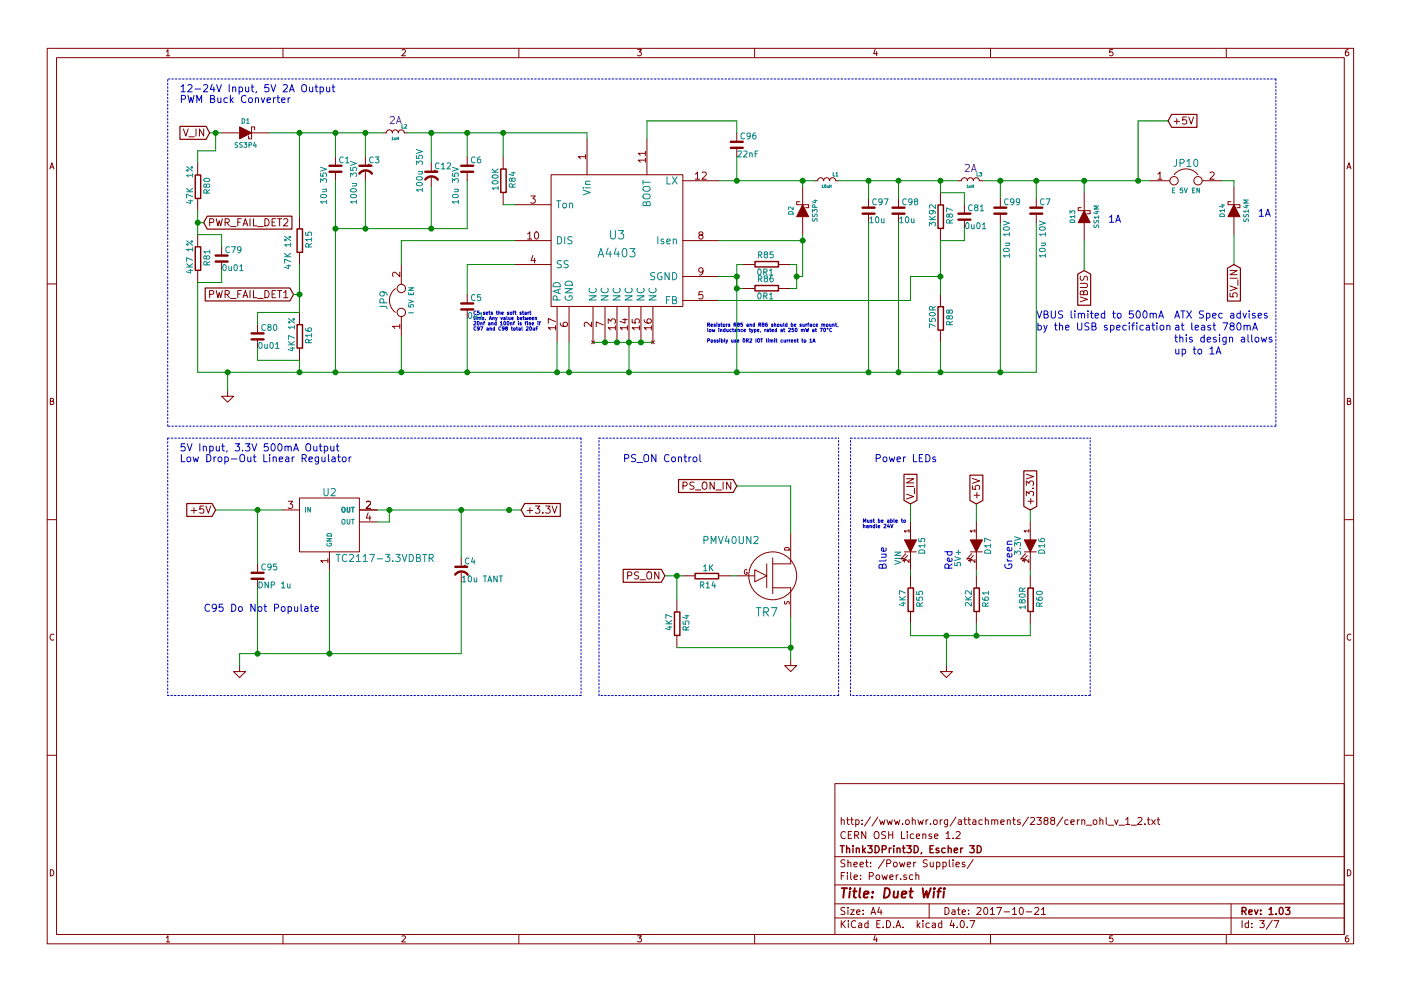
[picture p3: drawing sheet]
EESchema Schematic File Version 2
LIBS:power
LIBS:transistors
LIBS:conn
LIBS:linear
LIBS:regul
LIBS:cmos4000
LIBS:adc-dac
LIBS:memory
LIBS:xilinx
LIBS:microcontrollers
LIBS:dsp
LIBS:microchip
LIBS:analog_switches
LIBS:motorola
LIBS:texas
LIBS:intel
LIBS:audio
LIBS:interface
LIBS:digital-audio
LIBS:philips
LIBS:display
LIBS:cypress
LIBS:siliconi
LIBS:opto
LIBS:atmel
LIBS:contrib
LIBS:valves
LIBS:DuetWifi
LIBS:DuetWifi-cache
EELAYER 25 0
EELAYER END
$Descr A4 11693 8268
encoding utf-8
Sheet 3 7
Title "Duet Wifi"
Date "2017-10-21"
Rev "1.03"
Comp "Think3DPrint3D, Escher 3D"
Comment1 "CERN OSH License 1.2"
Comment2 "http://www.ohwr.org/attachments/2388/cern_ohl_v_1_2.txt"
Comment3 ""
Comment4 ""
$EndDescr
$Comp
L LED D16
U 1 1
P 8600 4550
F 0 "D16" H 8600 4650 50  0000 C CNN
F 1 "3.3V" H 8600 4450 50  0000 C CNN
F 2 "complib:D_0603" H 8600 4550 60  0001 C CNN
F 3 "" H 8600 4550 60  0001 C CNN
	1    8600 4550
	0    1    1    0   
$EndComp
$Comp
L LED D17
U 1 1
P 8150 4550
F 0 "D17" H 8150 4650 50  0000 C CNN
F 1 "5V+" H 8250 4400 50  0000 C CNN
F 2 "complib:D_0603" H 8150 4550 60  0001 C CNN
F 3 "" H 8150 4550 60  0001 C CNN
	1    8150 4550
	0    1    1    0   
$EndComp
$Comp
L GND #PWR023
U 1 1
P 7900 5550
AR Path="/53B03BFF" Ref="#PWR023"  Part="1" 
AR Path="/50522538/53B03BFF" Ref="#PWR045"  Part="1" 
F 0 "#PWR045" H 7900 5550 30  0001 C CNN
F 1 "GND" H 7900 5480 30  0001 C CNN
F 2 "" H 7900 5550 60  0001 C CNN
F 3 "" H 7900 5550 60  0001 C CNN
	1    7900 5550
	1    0    0    -1  
$EndComp
$Comp
L LED D15
U 1 1
P 7600 4550
F 0 "D15" H 7600 4650 50  0000 C CNN
F 1 "VIN" H 7700 4450 50  0000 C CNN
F 2 "complib:D_0603" H 7600 4550 60  0001 C CNN
F 3 "" H 7600 4550 60  0001 C CNN
	1    7600 4550
	0    1    1    0   
$EndComp
$Comp
L DIODESCH D2
U 1 1
P 6700 1750
F 0 "D2" H 6700 1850 40  0000 C CNN
F 1 "SS3P4" H 6700 1650 40  0000 C CNN
F 2 "complib:DO-220AA" H 6700 1750 60  0001 C CNN
F 3 "" H 6700 1750 60  0001 C CNN
	1    6700 1750
	0    -1   -1   0   
$EndComp
Text Notes 10500 1800 0    60   ~ 0
1A
$Comp
L DIODESCH D14
U 1 1
P 10300 1750
F 0 "D14" H 10300 1850 40  0000 C CNN
F 1 "SS14M" H 10300 1650 40  0000 C CNN
F 2 "complib:uSMA" H 10300 1750 60  0001 C CNN
F 3 "" H 10300 1750 60  0001 C CNN
	1    10300 1750
	0    -1   -1   0   
$EndComp
$Comp
L BSH105 TR7
U 1 1
P 6450 4800
F 0 "TR7" H 6400 4500 70  0000 C CNN
F 1 "PMV40UN2" H 6100 5100 60  0000 C CNN
F 2 "FE Footprints:SOT-23" H 6450 4800 60  0001 C CNN
F 3 "" H 6450 4800 60  0001 C CNN
	1    6450 4800
	1    0    0    -1  
$EndComp
Text GLabel 5550 4800 0    60   Input ~ 0
PS_ON
Text Notes 5200 3850 0    60   ~ 0
PS_ON Control
$Comp
L GND #PWR024
U 1 1
P 6600 5500
AR Path="/5220BA8F" Ref="#PWR024"  Part="1" 
AR Path="/50522538/5220BA8F" Ref="#PWR046"  Part="1" 
F 0 "#PWR046" H 6600 5500 30  0001 C CNN
F 1 "GND" H 6600 5430 30  0001 C CNN
F 2 "" H 6600 5500 60  0001 C CNN
F 3 "" H 6600 5500 60  0001 C CNN
	1    6600 5500
	1    0    0    -1  
$EndComp
Text GLabel 6150 4050 0    60   Input ~ 0
PS_ON_IN
$Comp
L JUMPER JP10
U 1 1
P 9900 1500
F 0 "JP10" H 9900 1650 60  0000 C CNN
F 1 "E 5V EN" H 9900 1420 40  0000 C CNN
F 2 "complib:JUMPER" H 9900 1500 60  0001 C CNN
F 3 "" H 9900 1500 60  0001 C CNN
	1    9900 1500
	1    0    0    -1  
$EndComp
Text Notes 9250 1850 0    60   ~ 0
1A
Text Notes 9800 2950 0    60   ~ 0
up to 1A
Text Notes 9800 2850 0    60   ~ 0
this design allows 
Text Notes 9800 2750 0    60   ~ 0
at least 780mA
Text Notes 9800 2650 0    60   ~ 0
ATX Spec advises
Text GLabel 10300 2200 3    60   Input ~ 0
5V_IN
Text Notes 8650 2750 0    60   ~ 0
by the USB specification
Text Notes 8650 2650 0    60   ~ 0
VBUS limited to 500mA 
$Comp
L JUMPER JP9
U 1 1
P 3350 2500
F 0 "JP9" H 3350 2650 60  0000 C CNN
F 1 "I 5V EN" H 3350 2420 40  0000 C CNN
F 2 "complib:JUMPER" H 3350 2500 60  0001 C CNN
F 3 "" H 3350 2500 60  0001 C CNN
	1    3350 2500
	0    -1   -1   0   
$EndComp
$Comp
L SS3P4 D1
U 1 1
P 2050 1100
F 0 "D1" H 2050 1200 40  0000 C CNN
F 1 "SS3P4" H 2050 1000 40  0000 C CNN
F 2 "complib:DO-220AA" H 2050 1100 60  0001 C CNN
F 3 "" H 2050 1100 60  0001 C CNN
	1    2050 1100
	1    0    0    -1  
$EndComp
$Comp
L DIODESCH D13
U 1 1
P 9050 1800
F 0 "D13" H 9050 1900 40  0000 C CNN
F 1 "SS14M" H 9050 1700 40  0000 C CNN
F 2 "complib:uSMA" H 9050 1800 60  0001 C CNN
F 3 "" H 9050 1800 60  0001 C CNN
	1    9050 1800
	0    -1   -1   0   
$EndComp
Text GLabel 9050 2250 3    60   Input ~ 0
VBUS
$Comp
L LM1117MP-3.3 U2
U 1 1
P 2750 4400
F 0 "U2" H 2750 4700 60  0000 C CNN
F 1 "TC2117-3.3VDBTR" H 2800 4150 60  0000 L CNN
F 2 "FE Footprints:SOT-223" H 2750 4400 60  0001 C CNN
F 3 "" H 2750 4400 60  0001 C CNN
	1    2750 4400
	1    0    0    -1  
$EndComp
Text Notes 1500 3850 0    60   ~ 0
5V Input, 3.3V 500mA Output\nLow Drop-Out Linear Regulator
Text Notes 1500 850  0    60   ~ 0
12-24V Input, 5V 2A Output\nPWM Buck Converter\n
Text GLabel 4350 4250 2    60   Input ~ 0
+3.3V
Text GLabel 1800 4250 0    60   Input ~ 0
+5V
Text GLabel 1750 1100 0    60   Input ~ 0
V_IN
Text GLabel 9750 1000 2    60   Input ~ 0
+5V
$Comp
L GND #PWR025
U 1 1
P 2000 5550
AR Path="/50522574" Ref="#PWR025"  Part="1" 
AR Path="/50522538/50522574" Ref="#PWR047"  Part="1" 
F 0 "#PWR047" H 2000 5550 30  0001 C CNN
F 1 "GND" H 2000 5480 30  0001 C CNN
F 2 "" H 2000 5550 60  0001 C CNN
F 3 "" H 2000 5550 60  0001 C CNN
	1    2000 5550
	1    0    0    -1  
$EndComp
$Comp
L GND #PWR026
U 1 1
P 1900 3250
AR Path="/50522566" Ref="#PWR026"  Part="1" 
AR Path="/50522538/50522566" Ref="#PWR048"  Part="1" 
F 0 "#PWR048" H 1900 3250 30  0001 C CNN
F 1 "GND" H 1900 3180 30  0001 C CNN
F 2 "" H 1900 3250 60  0001 C CNN
F 3 "" H 1900 3250 60  0001 C CNN
	1    1900 3250
	1    0    0    -1  
$EndComp
$Comp
L A4403 U3
U 1 1
P 5150 2000
F 0 "U3" H 5150 2050 70  0000 C CNN
F 1 "A4403" H 5150 1900 70  0000 C CNN
F 2 "FE Footprints:QFN16-4x4" H 5150 2000 60  0001 C CNN
F 3 "" H 5150 2000 60  0000 C CNN
	1    5150 2000
	1    0    0    -1  
$EndComp
$Comp
L L_MINI L1
U 1 1
P 6900 1500
F 0 "L1" H 6825 1450 30  0000 C CNN
F 1 "10uH" H 6900 1550 22  0000 C CNN
F 2 "FE Footprints:L_6x6" H 6900 1500 60  0001 C CNN
F 3 "" H 6900 1500 60  0000 C CNN
	1    6900 1500
	-1   0    0    1   
$EndComp
$Comp
L C_POL C3
U 1 1
P 3050 1400
F 0 "C3" H 3075 1475 50  0000 L CNN
F 1 "100u 35V" V 2950 1100 50  0000 L CNN
F 2 "complib:C_ELEC_6.3x7.7" H 3050 1400 60  0001 C CNN
F 3 "" H 3050 1400 60  0000 C CNN
	1    3050 1400
	1    0    0    -1  
$EndComp
Text Notes 5900 2850 0    29   ~ 0
Resistors R85 and R86 should be surface mount,\nlow inductance type, rated at 250 mW at 70°C\n\nPossibly use 0R2 IOT limit current to 1A
Text Notes 3950 2750 0    29   ~ 0
C5 sets the soft start\ntime. Any value between\n20nf and 100nf is fine if\nC97 and C98 total 20uF
Text Notes 7300 3850 0    60   ~ 0
Power LEDs
Text GLabel 8600 4250 1    60   Input ~ 0
+3.3V
Text GLabel 8150 4200 1    60   Input ~ 0
+5V
Text GLabel 7600 4200 1    60   Input ~ 0
V_IN
Text Notes 7200 4400 0    30   ~ 0
Must be able to\nhandle 24V
Text Notes 7400 4750 1    60   ~ 0
Blue
Text Notes 7950 4750 1    60   ~ 0
Red
Text Notes 8450 4750 1    60   ~ 0
Green
$Comp
L C_SMALL C5
U 1 1
P 3900 2550
F 0 "C5" H 3925 2625 50  0000 L CNN
F 1 "0u1" H 3900 2475 50  0000 L CNN
F 2 "complib:C_0603" H 3900 2550 60  0001 C CNN
F 3 "~" H 3900 2550 60  0000 C CNN
	1    3900 2550
	1    0    0    -1  
$EndComp
$Comp
L C_SMALL C1
U 1 1
P 2800 1400
F 0 "C1" H 2825 1475 50  0000 L CNN
F 1 "10u 35V" V 2700 1100 50  0000 L CNN
F 2 "complib:C_1206" H 2800 1400 60  0001 C CNN
F 3 "~" H 2800 1400 60  0000 C CNN
F 4 "~" H 2600 1200 60  0000 C CNN "Voltage"
	1    2800 1400
	1    0    0    -1  
$EndComp
$Comp
L C_SMALL C96
U 1 1
P 6150 1200
F 0 "C96" H 6175 1275 50  0000 L CNN
F 1 "22nF" H 6150 1125 50  0000 L CNN
F 2 "complib:C_0603" H 6150 1200 60  0001 C CNN
F 3 "~" H 6150 1200 60  0000 C CNN
	1    6150 1200
	1    0    0    -1  
$EndComp
$Comp
L C_SMALL C95
U 1 1
P 2150 4800
F 0 "C95" H 2175 4875 50  0000 L CNN
F 1 "DNP 1u" H 2150 4725 50  0000 L CNN
F 2 "complib:C_0603" H 2150 4800 60  0001 C CNN
F 3 "~" H 2150 4800 60  0000 C CNN
	1    2150 4800
	1    0    0    -1  
$EndComp
$Comp
L C_POL C4
U 1 1
P 3850 4750
F 0 "C4" H 3875 4825 50  0000 L CNN
F 1 "10u TANT" H 3850 4675 50  0000 L CNN
F 2 "complib:C_1206_pol" H 3850 4750 60  0001 C CNN
F 3 "~" H 3850 4750 60  0000 C CNN
	1    3850 4750
	1    0    0    -1  
$EndComp
$Comp
L C_SMALL C97
U 1 1
P 7250 1750
F 0 "C97" H 7275 1825 50  0000 L CNN
F 1 "10u" H 7250 1675 50  0000 L CNN
F 2 "complib:C_0805" H 7250 1750 60  0001 C CNN
F 3 "~" H 7250 1750 60  0000 C CNN
	1    7250 1750
	1    0    0    -1  
$EndComp
$Comp
L C_SMALL C98
U 1 1
P 7500 1750
F 0 "C98" H 7525 1825 50  0000 L CNN
F 1 "10u" H 7500 1675 50  0000 L CNN
F 2 "complib:C_0805" H 7500 1750 60  0001 C CNN
F 3 "~" H 7500 1750 60  0000 C CNN
	1    7500 1750
	1    0    0    -1  
$EndComp
$Comp
L R_SMALL R84
U 1 1
P 4200 1500
F 0 "R84" V 4275 1508 50  0000 C CNN
F 1 "100K" V 4132 1512 50  0000 C CNN
F 2 "complib:R_0603" H 4200 1500 60  0001 C CNN
F 3 "~" H 4200 1500 60  0000 C CNN
	1    4200 1500
	1    0    0    -1  
$EndComp
$Comp
L R_SMALL R54
U 1 1
P 5650 5200
F 0 "R54" V 5725 5208 50  0000 C CNN
F 1 "4K7" V 5582 5212 50  0000 C CNN
F 2 "complib:R_0603" H 5650 5200 60  0001 C CNN
F 3 "~" H 5650 5200 60  0000 C CNN
	1    5650 5200
	1    0    0    -1  
$EndComp
$Comp
L R_SMALL R55
U 1 1
P 7600 5000
F 0 "R55" V 7675 5008 50  0000 C CNN
F 1 "4K7" V 7532 5012 50  0000 C CNN
F 2 "complib:R_0603" H 7600 5000 60  0001 C CNN
F 3 "~" H 7600 5000 60  0000 C CNN
	1    7600 5000
	1    0    0    -1  
$EndComp
$Comp
L R_SMALL R61
U 1 1
P 8150 5000
F 0 "R61" V 8225 5008 50  0000 C CNN
F 1 "2K2" V 8082 5012 50  0000 C CNN
F 2 "complib:R_0603" H 8150 5000 60  0001 C CNN
F 3 "~" H 8150 5000 60  0000 C CNN
	1    8150 5000
	1    0    0    -1  
$EndComp
$Comp
L R_SMALL R60
U 1 1
P 8600 5000
F 0 "R60" V 8675 5008 50  0000 C CNN
F 1 "180R" V 8532 5012 50  0000 C CNN
F 2 "complib:R_0603" H 8600 5000 60  0001 C CNN
F 3 "~" H 8600 5000 60  0000 C CNN
	1    8600 5000
	1    0    0    -1  
$EndComp
$Comp
L R_SMALL R88
U 1 1
P 7850 2650
F 0 "R88" V 7925 2658 50  0000 C CNN
F 1 "750R" V 7782 2662 50  0000 C CNN
F 2 "complib:R_0603" H 7850 2650 60  0001 C CNN
F 3 "~" H 7850 2650 60  0000 C CNN
	1    7850 2650
	1    0    0    -1  
$EndComp
$Comp
L R_SMALL R87
U 1 1
P 7850 1800
F 0 "R87" V 7925 1808 50  0000 C CNN
F 1 "3K92" V 7782 1812 50  0000 C CNN
F 2 "complib:R_0603" H 7850 1800 60  0001 C CNN
F 3 "~" H 7850 1800 60  0000 C CNN
	1    7850 1800
	1    0    0    -1  
$EndComp
$Comp
L R_SMALL R85
U 1 1
P 6400 2200
F 0 "R85" V 6475 2208 50  0000 C CNN
F 1 "0R1" V 6332 2212 50  0000 C CNN
F 2 "complib:R_1206" H 6400 2200 60  0001 C CNN
F 3 "~" H 6400 2200 60  0000 C CNN
	1    6400 2200
	0    -1   -1   0   
$EndComp
$Comp
L R_SMALL R86
U 1 1
P 6400 2400
F 0 "R86" V 6475 2408 50  0000 C CNN
F 1 "0R1" V 6332 2412 50  0000 C CNN
F 2 "complib:R_1206" H 6400 2400 60  0001 C CNN
F 3 "~" H 6400 2400 60  0000 C CNN
	1    6400 2400
	0    -1   -1   0   
$EndComp
$Comp
L L_MINI L2
U 1 1
P 3300 1100
F 0 "L2" H 3225 1050 30  0000 C CNN
F 1 "1uH" H 3300 1150 22  0000 C CNN
F 2 "complib:C_1210" H 3300 1100 60  0001 C CNN
F 3 "" H 3300 1100 60  0000 C CNN
F 4 "2A" H 3300 1000 60  0000 C CNN "Rating"
	1    3300 1100
	-1   0    0    1   
$EndComp
$Comp
L C_SMALL C6
U 1 1
P 3900 1400
F 0 "C6" H 3925 1475 50  0000 L CNN
F 1 "10u 35V" V 3800 1100 50  0000 L CNN
F 2 "FE Footprints:C_1206" H 3900 1400 60  0001 C CNN
F 3 "~" H 3900 1400 60  0000 C CNN
	1    3900 1400
	1    0    0    -1  
$EndComp
Connection ~ 2150 4250
Wire Wire Line
	2150 4700 2150 4250
Wire Wire Line
	2000 5450 3850 5450
Connection ~ 5650 4800
Wire Wire Line
	5650 5000 5650 4800
Connection ~ 9050 1500
Wire Wire Line
	9050 1500 9050 1600
Wire Wire Line
	6600 4450 6600 4050
Wire Wire Line
	6600 4050 6150 4050
Wire Notes Line
	7000 5800 5000 5800
Wire Notes Line
	7000 5800 7000 3650
Wire Notes Line
	5000 5800 5000 3650
Wire Notes Line
	5000 3650 7000 3650
Wire Wire Line
	10200 1500 10300 1500
Wire Wire Line
	9750 1000 9500 1000
Connection ~ 9500 1500
Wire Wire Line
	9500 1000 9500 1500
Wire Wire Line
	2000 5450 2000 5550
Wire Notes Line
	1400 3650 4850 3650
Wire Notes Line
	10650 650  1400 650 
Wire Notes Line
	10650 650  10650 3550
Wire Notes Line
	10650 3550 1400 3550
Wire Notes Line
	1400 3550 1400 650 
Connection ~ 3850 4250
Connection ~ 2750 5450
Wire Wire Line
	2750 5450 2750 4750
Wire Notes Line
	1400 3650 1400 5800
Wire Wire Line
	3850 4250 3850 4650
Wire Notes Line
	4850 3650 4850 5800
Wire Wire Line
	1800 4250 2350 4250
Wire Notes Line
	4850 5800 1400 5800
Wire Wire Line
	3150 4350 3250 4350
Wire Wire Line
	3250 4350 3250 4250
Connection ~ 3250 4250
Wire Wire Line
	9050 2250 9050 2000
Wire Wire Line
	10300 2200 10300 1950
Wire Wire Line
	10300 1500 10300 1550
Wire Wire Line
	6600 5150 6600 5500
Wire Wire Line
	5550 4800 5700 4800
Wire Wire Line
	5650 5400 6600 5400
Connection ~ 6600 5400
Wire Wire Line
	2150 4900 2150 5450
Connection ~ 2150 5450
Wire Wire Line
	3150 4250 4350 4250
Connection ~ 4250 4250
Wire Wire Line
	1750 1100 1850 1100
Connection ~ 1800 1100
Wire Wire Line
	2250 1100 3200 1100
Wire Wire Line
	3400 1100 4900 1100
Wire Wire Line
	4900 1100 4900 1150
Wire Wire Line
	4200 1300 4200 1100
Connection ~ 4200 1100
Wire Wire Line
	3050 1300 3050 1100
Wire Wire Line
	2800 1100 2800 1300
Connection ~ 2800 1100
Wire Wire Line
	1650 3100 8650 3100
Wire Wire Line
	1900 3100 1900 3250
Wire Wire Line
	7850 3100 7850 2850
Connection ~ 1900 3100
Wire Wire Line
	3350 2800 3350 3100
Connection ~ 3350 3100
Connection ~ 2800 3100
Wire Wire Line
	4200 1700 4300 1700
Wire Wire Line
	3350 2200 3350 2000
Wire Wire Line
	3350 2000 4300 2000
Wire Wire Line
	4300 2200 3900 2200
Wire Wire Line
	3900 2200 3900 2450
Wire Wire Line
	3900 2650 3900 3100
Connection ~ 3900 3100
Wire Wire Line
	4650 2850 4650 3100
Connection ~ 4650 3100
Wire Wire Line
	4750 2850 4750 3100
Connection ~ 4750 3100
Wire Wire Line
	4950 2850 5450 2850
Connection ~ 5050 2850
Connection ~ 5150 2850
Wire Wire Line
	5250 2850 5250 3100
Connection ~ 5250 3100
Connection ~ 5250 2850
Connection ~ 5350 2850
Wire Wire Line
	7600 2500 7600 2300
Wire Wire Line
	7600 2300 7850 2300
Wire Wire Line
	7850 2000 7850 2450
Connection ~ 7850 2300
Wire Wire Line
	6150 2200 6150 3100
Wire Wire Line
	6700 2300 6650 2300
Wire Wire Line
	6700 1950 6700 2300
Connection ~ 6650 2300
Wire Wire Line
	6700 2000 6000 2000
Connection ~ 6700 2000
Wire Wire Line
	5400 1150 5400 1000
Wire Wire Line
	5400 1000 6150 1000
Wire Wire Line
	6150 1000 6150 1100
Wire Wire Line
	6000 1500 6800 1500
Wire Wire Line
	6150 1300 6150 1500
Connection ~ 6150 1500
Wire Wire Line
	6700 1550 6700 1500
Connection ~ 6700 1500
Wire Wire Line
	7250 1650 7250 1500
Connection ~ 7250 1500
Wire Wire Line
	7500 1500 7500 1650
Connection ~ 7500 1500
Wire Wire Line
	7850 1500 7850 1600
Connection ~ 7850 1500
Wire Notes Line
	9100 5800 7100 5800
Wire Notes Line
	9100 5800 9100 3650
Wire Notes Line
	7100 5800 7100 3650
Wire Notes Line
	7100 3650 9100 3650
Wire Wire Line
	3850 5450 3850 4850
Wire Wire Line
	7600 4200 7600 4350
Wire Wire Line
	8150 4200 8150 4350
Wire Wire Line
	8600 4250 8600 4350
Wire Wire Line
	7600 5300 8600 5300
Wire Wire Line
	7900 5300 7900 5550
Connection ~ 7900 5300
Connection ~ 8150 5300
Wire Wire Line
	7600 4800 7600 4750
Wire Wire Line
	8150 4800 8150 4750
Wire Wire Line
	8600 4800 8600 4750
Connection ~ 6150 3100
Wire Wire Line
	7250 1850 7250 3100
Connection ~ 7250 3100
Wire Wire Line
	7500 3100 7500 1850
Connection ~ 7500 3100
Wire Wire Line
	6000 2300 6150 2300
Connection ~ 6150 2300
Wire Wire Line
	6150 2300 6150 2400
Wire Wire Line
	6650 2200 6650 2400
Wire Wire Line
	8600 5300 8600 5200
Wire Wire Line
	8150 5300 8150 5200
Wire Wire Line
	7600 5300 7600 5200
Wire Wire Line
	6150 2200 6200 2200
Wire Wire Line
	6600 2200 6650 2200
Wire Wire Line
	6650 2400 6600 2400
Wire Wire Line
	6150 2400 6200 2400
Connection ~ 6150 2400
Wire Wire Line
	3050 1500 3050 1900
Wire Wire Line
	2800 1900 3900 1900
Connection ~ 2800 1900
Connection ~ 3050 1100
Wire Wire Line
	3900 1300 3900 1100
Connection ~ 3900 1100
Wire Wire Line
	3900 1900 3900 1500
Connection ~ 3050 1900
Wire Wire Line
	6000 2500 7600 2500
Wire Wire Line
	8350 1500 8350 1650
Connection ~ 8350 1500
Wire Wire Line
	8350 3100 8350 1850
Connection ~ 7850 3100
$Comp
L C_SMALL C7
U 1 1
P 8650 1750
F 0 "C7" H 8675 1825 50  0000 L CNN
F 1 "10u 10V" V 8700 1350 50  0000 L CNN
F 2 "FE Footprints:C_0805" H 8650 1750 60  0001 C CNN
F 3 "~" H 8650 1750 60  0000 C CNN
	1    8650 1750
	1    0    0    -1  
$EndComp
Wire Wire Line
	8650 1500 8650 1650
Connection ~ 8650 1500
Wire Wire Line
	8650 3100 8650 1850
Connection ~ 8350 3100
Wire Wire Line
	7000 1500 8000 1500
Wire Wire Line
	8200 1500 9600 1500
$Comp
L L_MINI L3
U 1 1
P 8100 1500
F 0 "L3" H 8025 1450 30  0000 C CNN
F 1 "1uH" H 8100 1550 22  0000 C CNN
F 2 "complib:C_1210" H 8100 1500 60  0001 C CNN
F 3 "" H 8100 1500 60  0000 C CNN
F 4 "2A" H 8100 1400 60  0000 C CNN "Rating"
	1    8100 1500
	-1   0    0    1   
$EndComp
Wire Wire Line
	2800 1500 2800 3100
$Comp
L R_SMALL R15
U 1 1
P 2500 2000
F 0 "R15" V 2575 2008 50  0000 C CNN
F 1 "47K 1%" V 2400 1900 50  0000 C CNN
F 2 "complib:R_0603" H 2500 2000 60  0001 C CNN
F 3 "~" H 2500 2000 60  0000 C CNN
	1    2500 2000
	1    0    0    -1  
$EndComp
$Comp
L R_SMALL R16
U 1 1
P 2500 2800
F 0 "R16" V 2575 2808 50  0000 C CNN
F 1 "4K7 1%" V 2432 2812 50  0000 C CNN
F 2 "complib:R_0603" H 2500 2800 60  0001 C CNN
F 3 "~" H 2500 2800 60  0000 C CNN
	1    2500 2800
	1    0    0    -1  
$EndComp
Text GLabel 2450 2450 0    60   Input ~ 0
PWR_FAIL_DET1
Wire Wire Line
	2450 2450 2500 2450
Wire Wire Line
	2500 2200 2500 2600
Connection ~ 2500 2450
Wire Wire Line
	2500 3000 2500 3100
Connection ~ 2500 3100
Wire Wire Line
	2500 1800 2500 1100
Connection ~ 2500 1100
$Comp
L C_POL C12
U 1 1
P 3600 1450
F 0 "C12" H 3625 1525 50  0000 L CNN
F 1 "100u 35V" V 3500 1300 50  0000 L CNN
F 2 "complib:C_ELEC_6.3x7.7" H 3600 1450 60  0001 C CNN
F 3 "" H 3600 1450 60  0000 C CNN
	1    3600 1450
	1    0    0    -1  
$EndComp
$Comp
L R_SMALL R80
U 1 1
P 1650 1550
F 0 "R80" V 1725 1558 50  0000 C CNN
F 1 "47K  1%" V 1582 1562 50  0000 C CNN
F 2 "complib:R_0603" H 1650 1550 60  0001 C CNN
F 3 "~" H 1650 1550 60  0000 C CNN
	1    1650 1550
	1    0    0    -1  
$EndComp
$Comp
L R_SMALL R81
U 1 1
P 1650 2150
F 0 "R81" V 1725 2158 50  0000 C CNN
F 1 "4K7 1%" V 1582 2162 50  0000 C CNN
F 2 "complib:R_0603" H 1650 2150 60  0001 C CNN
F 3 "~" H 1650 2150 60  0000 C CNN
	1    1650 2150
	1    0    0    -1  
$EndComp
Text GLabel 1700 1850 2    60   Input ~ 0
PWR_FAIL_DET2
Wire Wire Line
	1650 1750 1650 1950
Connection ~ 1650 1850
Wire Wire Line
	1650 1350 1650 1250
Wire Wire Line
	1650 1250 1800 1250
Wire Wire Line
	1800 1250 1800 1100
Wire Wire Line
	1650 2350 1650 3100
Wire Wire Line
	1700 1850 1650 1850
$Comp
L C_SMALL C81
U 1 1
P 8050 1800
F 0 "C81" H 8075 1875 50  0000 L CNN
F 1 "0u01" H 8050 1725 50  0000 L CNN
F 2 "complib:C_0603" H 8050 1800 60  0001 C CNN
F 3 "~" H 8050 1800 60  0000 C CNN
	1    8050 1800
	1    0    0    -1  
$EndComp
Wire Wire Line
	8050 1700 8050 1600
Wire Wire Line
	8050 1600 7850 1600
Wire Wire Line
	7850 2000 8050 2000
Wire Wire Line
	8050 2000 8050 1900
$Comp
L C_SMALL C80
U 1 1
P 2150 2800
F 0 "C80" H 2175 2875 50  0000 L CNN
F 1 "0u01" H 2150 2725 50  0000 L CNN
F 2 "complib:C_0603" H 2150 2800 60  0001 C CNN
F 3 "~" H 2150 2800 60  0000 C CNN
	1    2150 2800
	1    0    0    -1  
$EndComp
Wire Wire Line
	2500 2600 2150 2600
Wire Wire Line
	2150 2600 2150 2700
Wire Wire Line
	2150 2900 2150 3000
Wire Wire Line
	2150 3000 2500 3000
$Comp
L C_SMALL C79
U 1 1
P 1850 2150
F 0 "C79" H 1875 2225 50  0000 L CNN
F 1 "0u01" H 1850 2075 50  0000 L CNN
F 2 "complib:C_0603" H 1850 2150 60  0001 C CNN
F 3 "~" H 1850 2150 60  0000 C CNN
	1    1850 2150
	1    0    0    -1  
$EndComp
Wire Wire Line
	1650 1950 1850 1950
Wire Wire Line
	1850 1950 1850 2050
Wire Wire Line
	1650 2350 1850 2350
Wire Wire Line
	1850 2350 1850 2250
Text Notes 1700 5100 0    60   ~ 0
C95 Do Not Populate
$Comp
L R_SMALL R14
U 1 1
P 5900 4800
F 0 "R14" V 5975 4808 50  0000 C CNN
F 1 "1K" V 5832 4812 50  0000 C CNN
F 2 "complib:R_0603" H 5900 4800 60  0001 C CNN
F 3 "~" H 5900 4800 60  0000 C CNN
	1    5900 4800
	0    1    1    0   
$EndComp
Wire Wire Line
	6150 4800 6100 4800
Wire Wire Line
	3600 1550 3600 1900
Connection ~ 3600 1900
Wire Wire Line
	3600 1350 3600 1100
Connection ~ 3600 1100
$Comp
L C_SMALL C99
U 1 1
P 8350 1750
F 0 "C99" H 8375 1825 50  0000 L CNN
F 1 "10u 10V" V 8400 1350 50  0000 L CNN
F 2 "FE Footprints:C_0805" H 8350 1750 60  0001 C CNN
F 3 "~" H 8350 1750 60  0000 C CNN
	1    8350 1750
	1    0    0    -1  
$EndComp
$EndSCHEMATC
